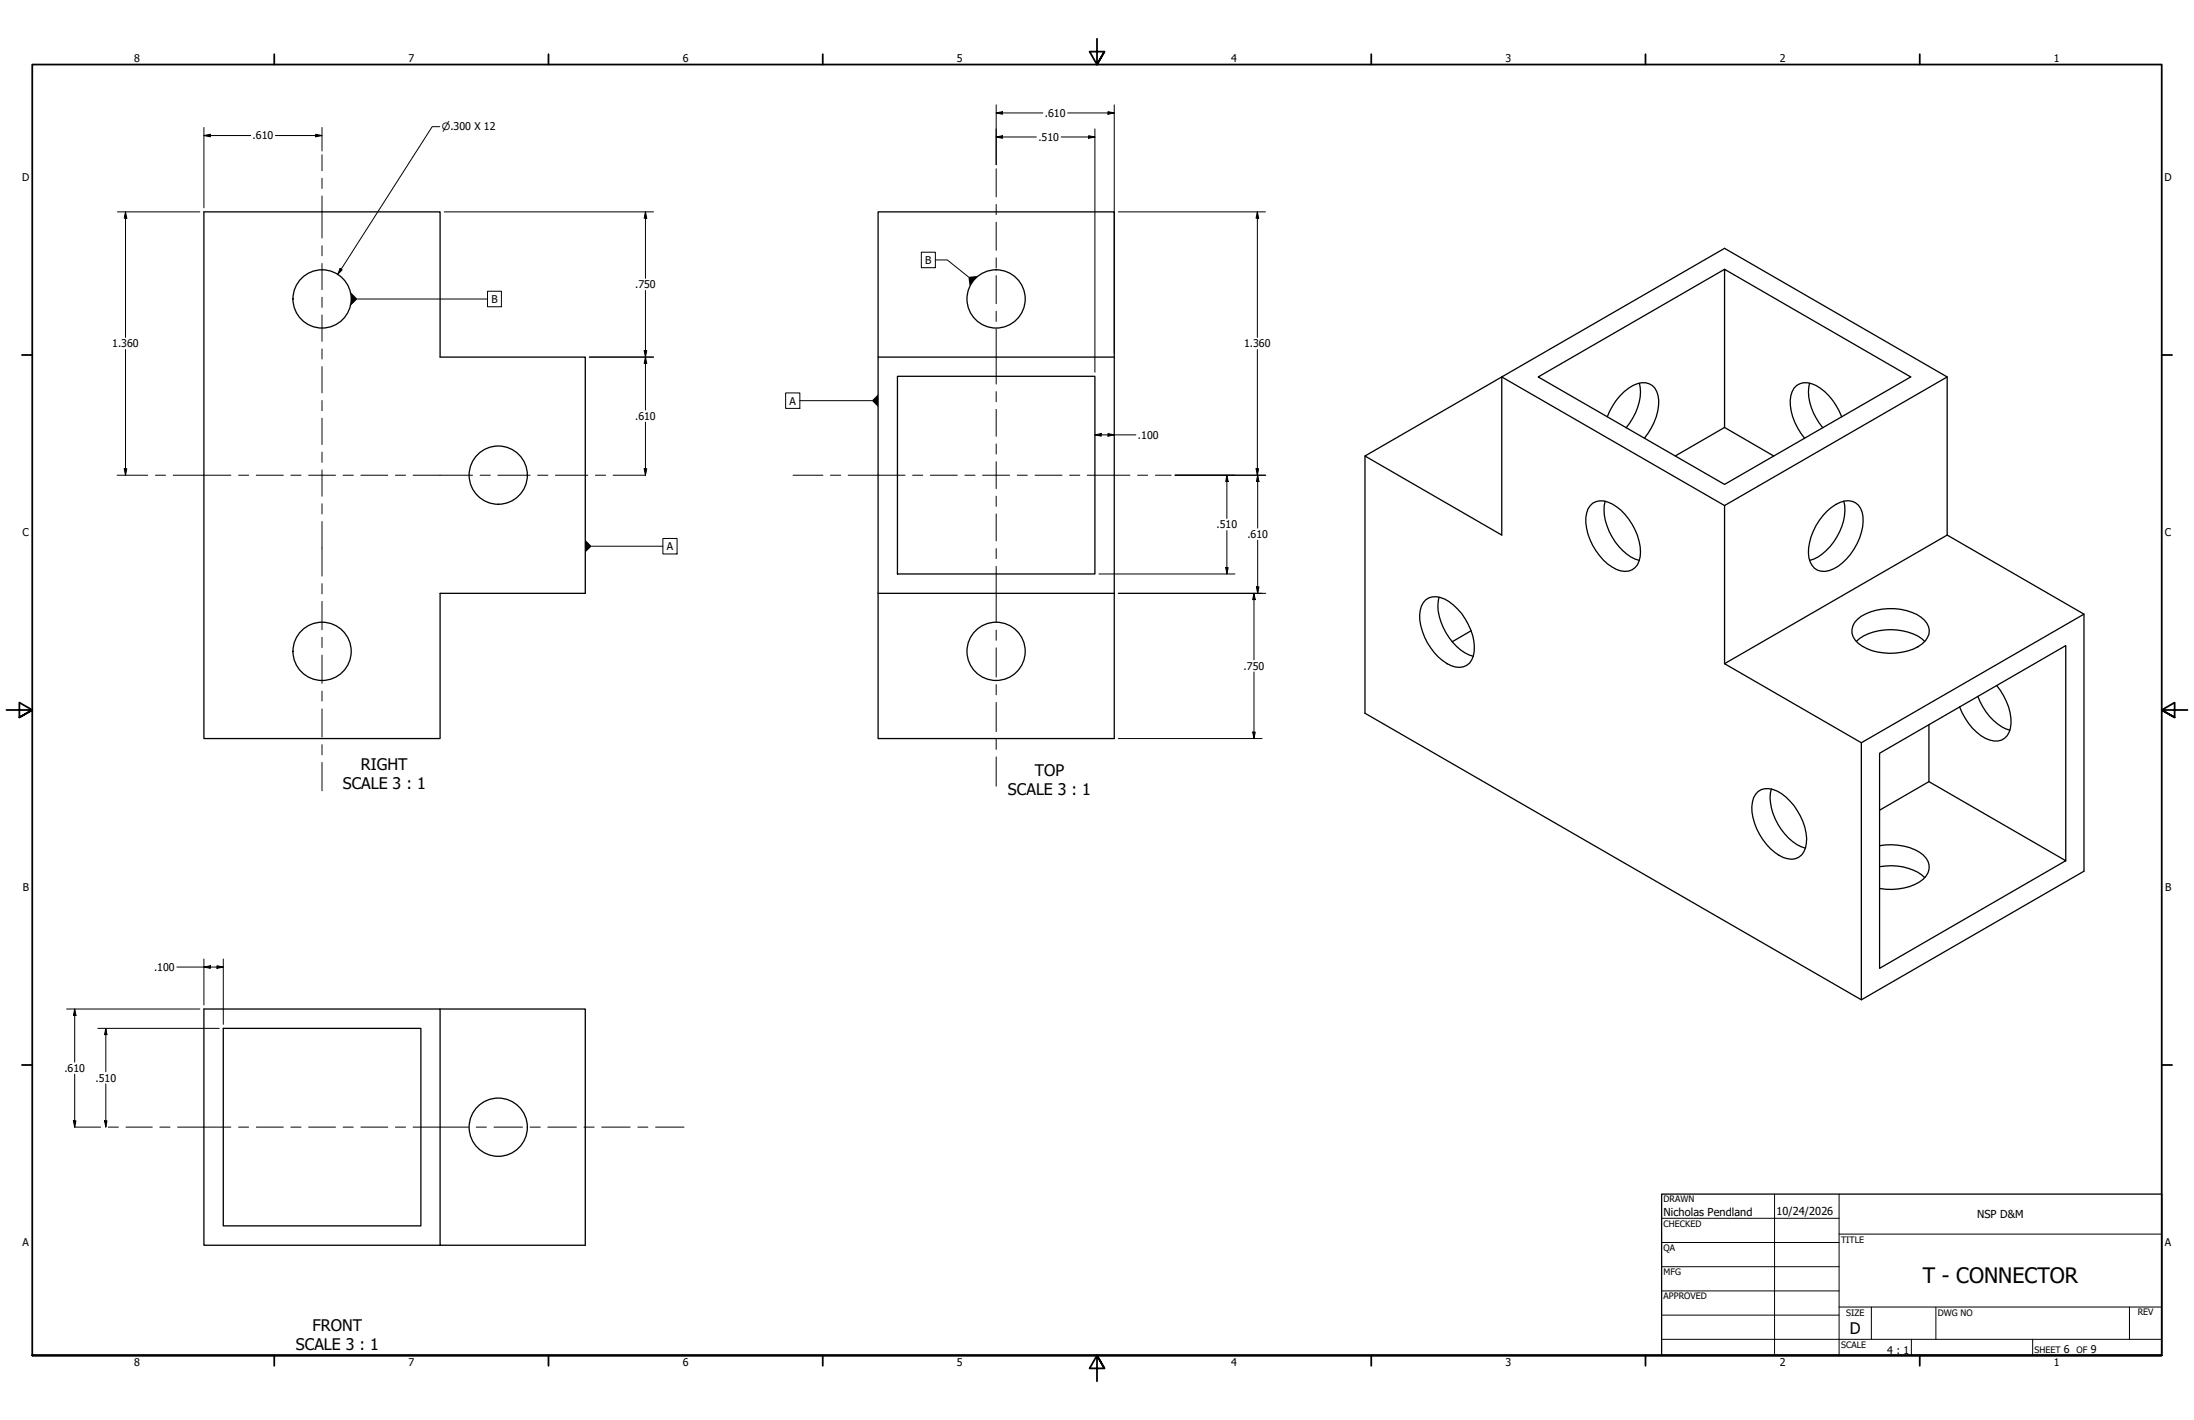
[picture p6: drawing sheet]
<svg xmlns="http://www.w3.org/2000/svg" width="864mm" height="559mm" viewBox="0 0 864 559" stroke-linecap="round" stroke-linejoin="round" font-family="sans-serif">
<!-- layer: Visible (ANSI) -->
<g fill="none" stroke="#000" stroke-width=".51">
<path d="M80.3 83.4h92.9v57.1h57.2v93h-57.2v57.1h-92.9zM678.8 106l-73.3 42.3 73.3 42.3 73.3-42.3-73.3-42.3v62.2l-19.4 11.3M345.6 140.5v-57.1h93v150.1M353.3 148.1h77.7v77.8h-77.7zM438.6 140.5h-93v93M645.3 150.8a20.5 20.5 0 0 1-5.2 17.5M712.3 150.8a20.5 20.5 0 0 0 5.2 17.5M766.4 148.3l-87.6 50.6v62.3M537.3 179.5v101.2l195.4 112.7 87.6-50.6v-101.1l-53.9-31.1M632.7 164a21.9 21.9 0 0 1 11.8-13 5.9 5.9 0 0 1 8.2 4.7 21.6 21.6 0 0 1-5.4 16.8M678.8 168.2l19.4 11.3M724.9 164a21.9 21.9 0 0 0-11.8-13 5.9 5.9 0 0 0-8.2 4.7 21.6 21.6 0 0 0 5.4 16.8"/>
<path d="M625.9 199.1a6.6 6.6 0 0 1 8.7-.8 23.1 23.1 0 0 1 11 20.8 6.1 6.1 0 0 1-9.3 5 23.2 23.2 0 0 1-12.1-20.3l.8-3.5zM631.8 197.2a20.5 20.5 0 0 0 5.4 17.8 16.6 16.6 0 0 0 8.1 5.5M678.8 198.9l-87.7-50.6-53.8 31.2 53.8 31.1v-62.3l87.7-50.6 87.6 50.6v62.3M725.7 197.2a21.7 21.7 0 0 1-8.5 20.9l-1.6 1.1-3.3 1.3M719.2 201.1a10.9 10.9 0 0 1 9.9-3.8 7.2 7.2 0 0 1 4.3 7.9 23.5 23.5 0 0 1-11.7 18.6 6.1 6.1 0 0 1-9.7-4.3 22.3 22.3 0 0 1 7.2-18.4zM766.4 210.6l-87.6 50.6M345.6 233.5v57.1h93v-57.1M345.6 233.5h93M561.2 236a7.6 7.6 0 0 1 9.2 .8 23.6 23.6 0 0 1 9.9 19.6 6.1 6.1 0 0 1-9 5.6 23.2 23.2 0 0 1-12.5-20 8.1 8.1 0 0 1 2.4-6zM566.4 235a20.8 20.8 0 0 0 5.4 17.8 16.4 16.4 0 0 0 8.1 5.5M579.1 248.2l-7.5 4.3M730.7 252.4a20.9 20.9 0 0 1 18.1-4.2 17 17 0 0 1 8.8 4.2"/>
<path d="M731.1 243.7a22.6 22.6 0 0 1 25.1-.8 6.1 6.1 0 0 1 .3 10.5 22.5 22.5 0 0 1-25-.2 5.9 5.9 0 0 1-.4-9.5zM820.3 241.7l-87.6 50.6M678.8 261.2l53.9 31.1v101.1M778.5 274.1a21.3 21.3 0 0 0 12.6 13.2M785.9 269.7a21.6 21.6 0 0 1 5.4 16.8 5.9 5.9 0 0 1-8.2 4.7 21.4 21.4 0 0 1-11.8-13M759.3 285.2v22.4l-19.5 11.2M692 311.5a7.7 7.7 0 0 1 9.2 .8 23.5 23.5 0 0 1 9.8 19.6 6.1 6.1 0 0 1-8.9 5.6 23.2 23.2 0 0 1-12.6-20 7.8 7.8 0 0 1 2.5-6zM697.2 310.5a20.5 20.5 0 0 0 5.4 17.7 16.7 16.7 0 0 0 8 5.6M759.3 307.6l53.8 31.1v-84.6l-73.3 42.3v84.7l73.3-42.4M739.8 332.8a21.9 21.9 0 0 1 17.2 3.7 6.2 6.2 0 0 1-1.5 10.6 23.1 23.1 0 0 1-15.7 2.5M739.8 341.1a21 21 0 0 1 17.8 4.3M173.2 397.1h57.2v92.9h-57.2v-92.9h-92.9v92.9h92.9"/>
<path d="M87.9 404.7h77.8v77.7h-77.8z"/>
<circle cx="126.8" cy="117.6" r="11.5"/>
<circle cx="392.1" cy="117.6" r="11.5"/>
<circle cx="196.1" cy="187" r="11.5"/>
<circle cx="126.8" cy="256.3" r="11.5"/>
<circle cx="392.1" cy="256.3" r="11.5"/>
<circle cx="196.1" cy="443.6" r="11.5"/>
</g>
<!-- layer: Border (ANSI) -->
<g fill="none" stroke="#000" stroke-width=".7">
<path d="M431.8 15.2v10.2l-2.9-5.1h5.8l-2.9 5.1 2.9-5.1M107.9 21.3v4.1M215.9 21.3v4.1M323.8 21.3v4.1M539.8 21.3v4.1M647.7 21.3v4.1M755.6 21.3v4.1M8.6 139.7h4.1M850.9 139.7h4.1M2.5 279.4h10.2l-5.1-2.9v5.8l5.1-2.9-5.1 2.9M861.1 279.4h-10.2l5.1-2.9v5.8l-5.1-2.9 5.1 2.9M8.6 419.1h4.1"/>
<path d="M850.9 419.1h4.1M12.7 533.4v-508h838.2v508h-838.2h838.2M107.9 533.4v4.1M215.9 533.4v4.1M323.8 533.4v4.1M434.7 538.5l-2.9-5.1 2.9 5.1h-5.8l2.9-5.1v10.2M539.8 533.4v4.1M647.7 533.4v4.1M755.6 533.4v4.1"/>
</g>
<!-- layer: Title (ANSI) -->
<g fill="none" stroke="#000" stroke-width=".39">
<path d="M654 479.4h69.9M698.5 469.9v63.5M723.9 469.9v63.5M654 488.9h69.9M654 498.5h69.9M723.9 485.6h127M654 508h69.9M654 517.5h69.9M723.9 514.3h127M736.6 514.3v12.7M762 514.3v12.7M838.2 514.3v12.7"/>
<path d="M654 527h196.9M752.3 527v6.4M800.1 527v6.4"/>
</g>
<path d="M654 469.9h196.9v63.5h-196.9z" fill="none" stroke="#000" stroke-width=".51"/>
<!-- layer: Centerline (ANSI) -->
<g fill="none" stroke="#000" stroke-width=".39">
<path d="M126.7 60.9v6.3M126.7 70.2v4M126.7 77.2v16.5M392.1 66.4v11.1M126.7 96.7v3.9M392.1 80.5v4M392.1 87.4v11.1M126.7 103.7v10.3M126.7 117v4M392.1 101.5v4M392.1 108.5v11M126.7 124v10.3"/>
<path d="M126.7 137.3v4M392.1 122.5v4M392.1 129.5v21.6M126.7 144.3v10.3M126.7 157.6v4M392.1 154.1v4M126.7 164.6v10.3M126.7 177.9v4M392.1 161.1v10.6M392.1 174.7v4M46.1 187h12.1M61.2 187h4"/>
<path d="M68.2 187h22.7M93.9 187h4M100.9 187h10.6M114.5 187h4M121.5 187h10.6M126.7 184.9v10.4M126.7 198.2v4M135.1 187h4M142 187h10.7M155.6 187h4M162.6 187h23.4M189 187h4"/>
<path d="M196 187h12.7M211.6 187h4M218.6 187h12.8M234.4 187h4M241.4 187h12.7M312.2 187h11.7M326.9 187h4M333.9 187h22.3M359.2 187h4M366.2 187h10.6M379.8 187h4M386.8 187h10.6"/>
<path d="M392.1 181.7v10.6M392.1 195.3v4M400.4 187h4M407.4 187h10.6M421 187h4M428 187h16.8M447.8 187h3.9M454.8 187h6.1M126.7 205.2v21.5M392.1 202.2v10.7M392.1 215.9v3.9M126.7 229.7v4"/>
<path d="M126.7 236.7v11.1M392.1 222.9v22.1M126.7 250.8v4M126.7 257.8v11.1M392.1 248v4M392.1 255v11.4M126.7 272v3.9M126.7 279v11.1M392.1 269.4v4M392.1 276.4v11.5M126.7 293.1v4M392.1 290.9v4"/>
<path d="M392.1 297.9v11.5M126.7 300v11.2M29.3 443.5h10.3M42.6 443.5h4M49.6 443.5h10.3M62.9 443.5h4M69.9 443.5h21M93.9 443.5h4M100.9 443.5h10.6M114.5 443.5h4M121.5 443.5h10.6M135.1 443.5h4"/>
<path d="M142 443.5h10.7M155.6 443.5h4M162.6 443.5h21.9M187.5 443.5h4M194.4 443.5h11.3M208.7 443.5h4M215.6 443.5h11.3M229.9 443.5h4M236.9 443.5h11.1M251.1 443.5h3.9M258.1 443.5h11.1"/>
</g>
<!-- layer: Dimension (ANSI) -->
<g fill="none" stroke="#000" stroke-width=".39">
<path d="M80.3 53.3l2.5-.5v1zM80.3 53.3h18.4M80.3 50.2v31.6M108.4 53.3h18.3M124.3 52.8l2.4 .5-2.4 .5zM126.7 50.2v9.2M173.1 49.8h-3l-37.2 58.2M392.1 53.9l2.5-.5v1zM392.1 44.5l2.5-.6v1.1zM392.1 53.9h15.8M392.1 41.3v23.5M392.1 44.5h18.4"/>
<path d="M417.7 53.9h13.3M420.2 44.5h18.4M428.5 53.4l2.5 .5-2.5 .5zM431 50.7v95.8M436.1 43.9l2.5 .6-2.5 .5zM438.6 41.3v97.6M46.2 83.4h32.5M49.4 83.4l.5 2.5h-1zM49.4 83.4v49.4M174.8 83.4h82.4M254.1 83.4l.5 2.5h-1zM254.1 83.4v26.1"/>
<path d="M440.2 83.4h57.9M494.9 83.4l.5 2.5h-1zM494.9 83.4v49.4M133.9 105.7l.8 .5-1.8 1.8zM254.1 114.3v47.1M49.4 137.5v49.5M253.6 138h1l-.5 2.5zM494.9 137.5v49.5M232 140.5h25.2M254.1 140.5l.5 2.5h-1zM254.1 166.1v20.9M431 171.1l2.5-.5v1z"/>
<path d="M431 171.1h16.1M436.1 170.6l2.5 .5-2.5 .5zM48.9 184.5h1l-.5 2.5zM253.6 184.5h1l-.5 2.5zM462.5 187h35.7M482.9 187l.5 2.5h-.9zM482.9 187v17M494.4 184.5h1l-.5 2.5zM495 187l.6 2.5h-1.1zM495 187v20.8M482.9 208.8v17.1M495 212.6v20.9"/>
<path d="M432.6 225.9h53.5M440.2 233.5h58M482.5 223.4h.9l-.5 2.5zM493.6 233.5l.5 2.5h-1zM493.6 233.5v26.2M494.5 230.9h1.1l-.6 2.6zM493.6 264.4v26.2M440.2 290.6h56.6M493.1 288.1h1l-.5 2.5zM80.3 377.4v18.1M87.9 377.4v25.7M26.2 397.1h52.5"/>
<path d="M29.4 397.1l.5 2.5h-1zM29.4 397.1v20.9M69.6 380.6h18.3M80.3 380.6l2.5-.6v1.1zM85.4 380l2.5 .6-2.5 .5zM38.5 404.7h47.8M41.7 404.7l.4 2.5h-1zM41.7 404.7v17.1M29.4 422.7v20.8M41.7 426.5v17M28.9 441.1h1l-.5 2.4zM41.1 441.1h1l-.4 2.4z"/>
</g>
<g fill="#000">
<path d="M80.3 53.3l2.5-.5v1zM124.3 52.8l2.4 .5-2.4 .5zM392.1 53.9l2.5-.5v1zM392.1 44.5l2.5-.6v1.1zM428.5 53.4l2.5 .5-2.5 .5zM436.1 43.9l2.5 .6-2.5 .5zM49.4 83.4l.5 2.5h-1zM254.1 83.4l.5 2.5h-1zM494.9 83.4l.5 2.5h-1zM133.9 105.7l.8 .5-1.8 1.8zM253.6 138h1l-.5 2.5zM254.1 140.5l.5 2.5h-1z"/>
<path d="M431 171.1l2.5-.5v1zM436.1 170.6l2.5 .5-2.5 .5zM48.9 184.5h1l-.5 2.5zM253.6 184.5h1l-.5 2.5zM482.9 187l.5 2.5h-.9zM494.4 184.5h1l-.5 2.5zM495 187l.6 2.5h-1.1zM482.5 223.4h.9l-.5 2.5zM493.6 233.5l.5 2.5h-1zM494.5 230.9h1.1l-.6 2.6zM493.1 288.1h1l-.5 2.5zM29.4 397.1l.5 2.5h-1z"/>
<path d="M80.3 380.6l2.5-.6v1.1zM85.4 380l2.5 .6-2.5 .5zM41.7 404.7l.4 2.5h-1zM28.9 441.1h1l-.5 2.4zM41.1 441.1h1l-.4 2.4z"/>
</g>
<!-- layer: Symbol (ANSI) -->
<path d="M381.2 109l3.5-.4-3.1 3.9zM138.2 115.1l2.5 2.6-2.5 2.4zM343.2 157.7l2.4-2.5v4.9zM230.4 212.5l2.5 2.4-2.5 2.5z" fill="#000"/>
<path d="M362.6 99.3h5.6v6h-5.6zM140.7 117.7h51.2M191.9 114.6h5.5v6.1h-5.5zM368.2 102.3h4.7l8.3 6.7M309.2 154.6h5.6v6.1h-5.6zM314.8 157.7h28.4M232.9 214.9h28M260.9 211.9h5.6v6.1h-5.6z" fill="none" stroke="#000" stroke-width=".39"/>
<text font-size="8.4" x="756.9" y="504.7">T - CONNECTOR</text>
<g font-size="6.3">
<text x="142" y="303.1">RIGHT</text>
<text x="407.3" y="305.4">TOP</text>
<text x="134.9" y="310.6">SCALE 3 : 1</text>
<text x="396.7" y="312.9">SCALE 3 : 1</text>
<text x="123.1" y="523.7">FRONT</text>
<text x="728.1" y="524.9">D</text>
<text x="116.5" y="531.3">SCALE 3 : 1</text>
</g>
<g font-size="4.3">
<text x="654.8" y="478.6">Nicholas Pendland</text>
<text x="699.3" y="478">10/24/2026</text>
<text x="778.2" y="479.4">NSP D&amp;M</text>
</g>
<g font-size="4.2">
<text x="52.8" y="24.4">8</text>
<text x="160.8" y="24.4">7</text>
<text x="268.7" y="24.4">6</text>
<text x="376.7" y="24.4">5</text>
<text x="484.6" y="24.4">4</text>
<text x="592.6" y="24.4">3</text>
<text x="700.5" y="24.4">2</text>
<text x="808.5" y="24.4">1</text>
<text x="411.3" y="46">.610</text>
<text x="99.4" y="54.9">.610</text>
<text x="408.7" y="55.4">.510</text>
<text x="8.8" y="71.4">D</text>
<text x="852" y="71.4">D</text>
<text x="364.2" y="103.8">B</text>
<text x="250" y="113.5">.750</text>
<text x="193.4" y="119.2">B</text>
<text x="44.2" y="136.7">1.360</text>
<text x="489.7" y="136.7">1.360</text>
<text x="310.8" y="159.2">A</text>
<text x="250" y="165.3">.610</text>
<text x="447.9" y="172.7">.100</text>
<text x="478.9" y="208">.510</text>
<text x="8.9" y="211.1">C</text>
<text x="491" y="211.8">.610</text>
<text x="852.2" y="211.1">C</text>
<text x="262.4" y="216.5">A</text>
<text x="489.5" y="263.6">.750</text>
<text x="9" y="350.8">B</text>
<text x="852.2" y="350.8">B</text>
<text x="60.6" y="382.1">.100</text>
<text x="25.3" y="421.8">.610</text>
<text x="37.6" y="425.6">.510</text>
<text x="8.9" y="490.5">A</text>
<text x="852.2" y="490.5">A</text>
<text x="742.9" y="532.6">4 : 1</text>
<text x="812.4" y="532.6">6</text>
<text x="823" y="532.6">9</text>
<text x="52.8" y="537.5">8</text>
<text x="160.8" y="537.5">7</text>
<text x="268.7" y="537.5">6</text>
<text x="376.7" y="537.5">5</text>
<text x="484.6" y="537.5">4</text>
<text x="592.6" y="537.5">3</text>
<text x="700.5" y="537.5">2</text>
<text x="808.5" y="537.5">1</text>
</g>
<text font-size="3.9" x="173.9" y="51.3">⌀.300 X 12</text>
<g font-size="3.5">
<text x="654.8" y="473.2">DRAWN</text>
<text x="654.8" y="482.8">CHECKED</text>
<text x="724.7" y="488.9">TITLE</text>
<text x="654.8" y="492.3">QA</text>
<text x="654.8" y="501.8">MFG</text>
<text x="654.8" y="511.4">APPROVED</text>
<text x="726.7" y="517.7">SIZE</text>
<text x="762.8" y="517.7">DWG NO</text>
<text x="841.4" y="517.7">REV</text>
<text x="724.7" y="530.4">SCALE</text>
<text x="800.9" y="532.6">SHEET</text>
<text x="817.4" y="532.6">OF</text>
</g>
</svg>
